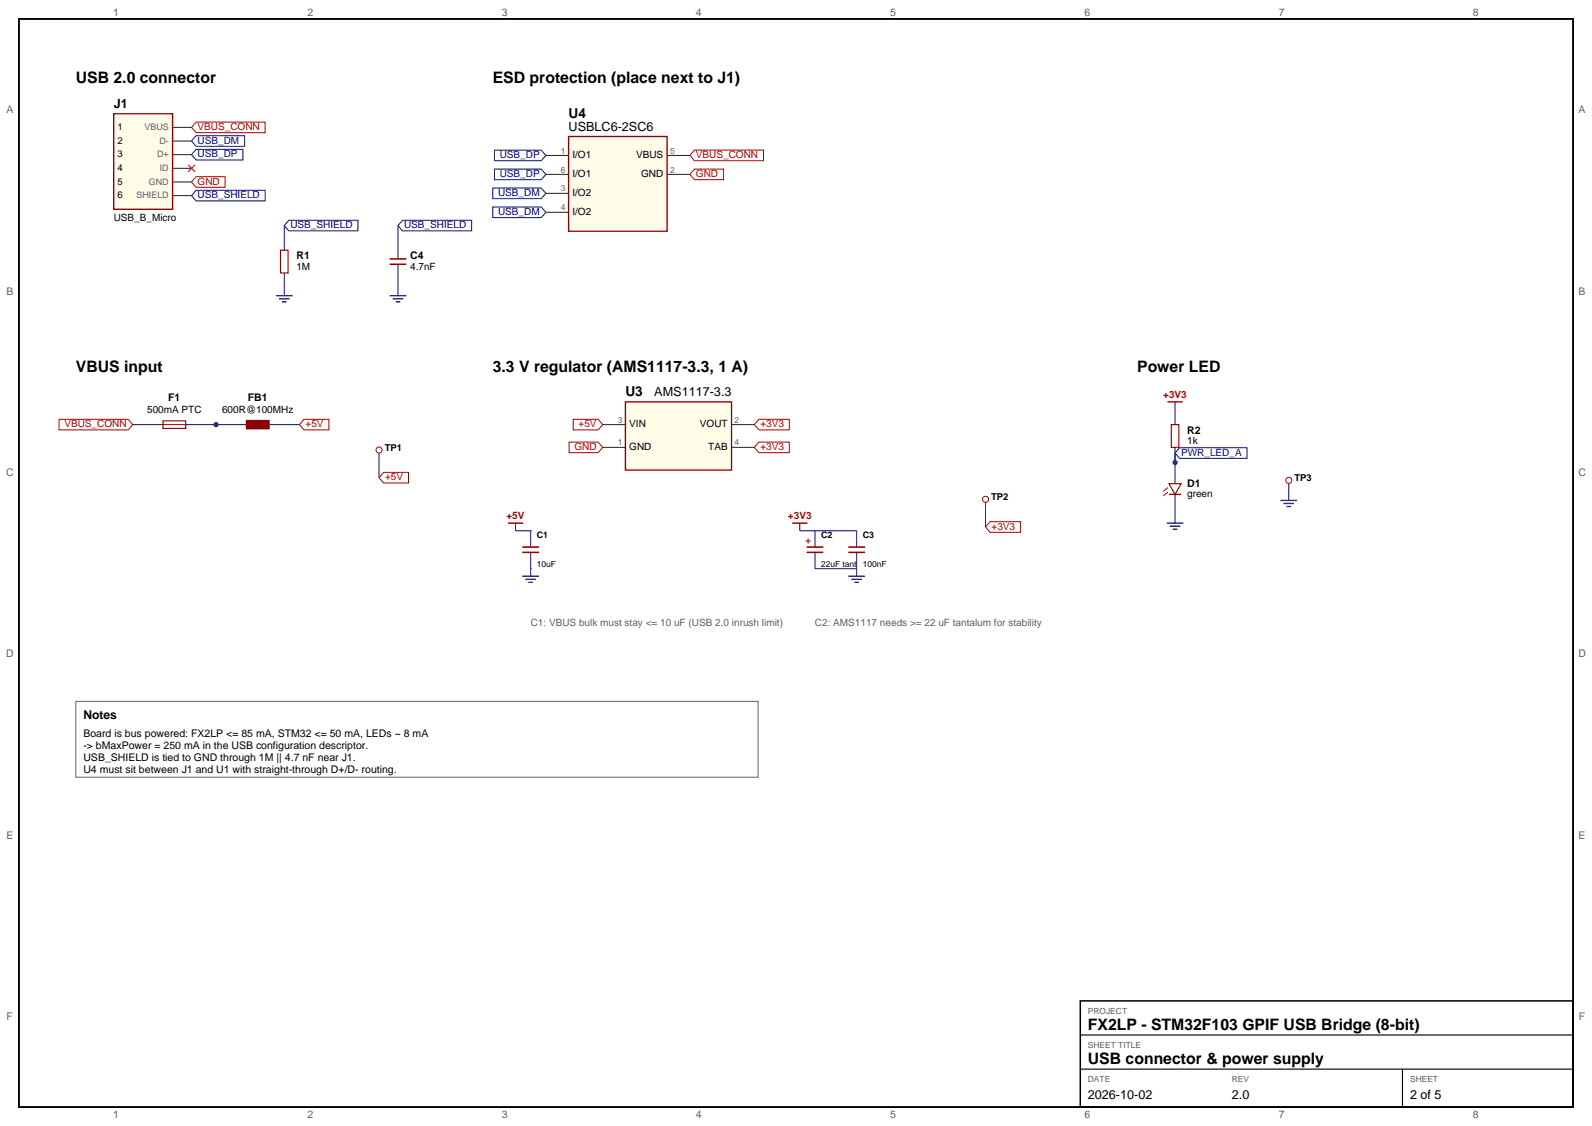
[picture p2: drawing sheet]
<svg xmlns="http://www.w3.org/2000/svg" width="420mm" height="297mm" viewBox="0 0 420 297" stroke-linecap="round" stroke-linejoin="round" font-family="sans-serif">
<path d="M5 5h410v287h-410z" fill="none" stroke="#000" stroke-width=".5"/>
<path d="M285 264h130v28h-130z" fill="none" stroke="#000" stroke-width=".4"/>
<path d="M285 273h130M285 282h130M370 282v10" fill="none" stroke="#000" stroke-width=".3"/>
<path d="M30 30h15.5v25.2h-15.5z" fill-rule="evenodd" fill="#fffde7" stroke="#8b0000" stroke-width=".35"/>
<path d="M45.5 33.6h5M45.5 37.2h5M45.5 40.8h5M45.5 44.4h5M45.5 48h5M45.5 51.6h5" fill="none" stroke="#202020" stroke-width=".26"/>
<path d="M51.7 32.2h18.3v2.8h-18.3l-1.2-1.4zM51.7 46.6h7.7v2.8h-7.7l-1.2-1.4z" fill="none" stroke="#b00000" stroke-width=".26"/>
<path d="M51.7 35.8h12.8v2.8h-12.8l-1.2-1.4zM51.7 39.4h12.4v2.8h-12.4l-1.2-1.4zM51.7 50.2h18.3v2.8h-18.3l-1.2-1.4zM75 59.5v6.5M76.2 58.1h18.2v2.8h-18.2l-1.2-1.4zM105 59.5v8.8M106.2 58.1h18.2v2.8h-18.2l-1.2-1.4zM75 72v6M105 69.7v8.3" fill="none" stroke="#00008b" stroke-width=".26"/>
<path d="M49.6 43.5l1.8 1.8M51.4 43.5l-1.8 1.8" fill="none" stroke="#f00" stroke-width=".3"/>
<path d="M74 66h2v6h-2z" fill="none" stroke="#8b0000" stroke-width=".3"/>
<path d="M72.8 78h4.4M73.6 78.8h2.8M74.4 79.6h1.2M102.8 78h4.4M103.6 78.8h2.8M104.4 79.6h1.2" fill="none" stroke="#00008b" stroke-width=".35"/>
<path d="M102.8 68.3h4.4M102.8 69.7h4.4" fill="none" stroke="#8b0000" stroke-width=".4"/>
<path d="M150 36h26v25h-26z" fill-rule="evenodd" fill="#fffde7" stroke="#8b0000" stroke-width=".35"/>
<path d="M144 41h6M144 46h6M144 51h6M144 56h6M176 41h6M176 46h6" fill="none" stroke="#202020" stroke-width=".26"/>
<path d="M130.4 39.6h12.4l1.2 1.4-1.2 1.4h-12.4zM130 49.6h12.8l1.2 1.4-1.2 1.4h-12.8zM130 54.6h12.8l1.2 1.4-1.2 1.4h-12.8zM130.4 44.6h12.4l1.2 1.4-1.2 1.4h-12.4zM35 112h8M49 112h16M71 112h8M100 119.5v6.5" fill="none" stroke="#00008b" stroke-width=".26"/>
<path d="M183.2 39.6h18.2v2.8h-18.2l-1.2-1.4zM183.2 44.6h7.7v2.8h-7.7l-1.2-1.4zM15.6 110.6h18.2l1.2 1.4-1.2 1.4h-18.2zM80.2 110.6h6.6v2.8h-6.6l-1.2-1.4zM101.2 124.6h6.6v2.8h-6.6l-1.2-1.4z" fill="none" stroke="#b00000" stroke-width=".26"/>
<path d="M43 111h6v2h-6z" fill="none" stroke="#8b0000" stroke-width=".3"/>
<g fill="none" stroke="#8b0000" stroke-width=".26">
<path d="M43 112h6"/>
<circle cx="100" cy="118.7" r=".8"/>
</g>
<path d="M65 110.9h6v2.2h-6z" fill-rule="evenodd" fill="#8b0000" stroke="#8b0000" stroke-width=".3"/>
<circle cx="57" cy="112" r=".55" fill="#00008b" stroke="#00008b" stroke-width=".26"/>
<path d="M165 106h28v18h-28z" fill-rule="evenodd" fill="#fffde7" stroke="#8b0000" stroke-width=".35"/>
<path d="M159 112h6M159 118h6M193 112h6M193 118h6" fill="none" stroke="#202020" stroke-width=".26"/>
<path d="M150.1 116.6h7.7l1.2 1.4-1.2 1.4h-7.7zM151.2 110.6h6.6l1.2 1.4-1.2 1.4h-6.6zM200.2 110.6h8v2.8h-8l-1.2-1.4zM200.2 116.6h8v2.8h-8l-1.2-1.4zM261.2 137.6h8v2.8h-8l-1.2-1.4z" fill="none" stroke="#b00000" stroke-width=".26"/>
<g fill="none" stroke="#00008b" stroke-width=".26">
<path d="M310 106v6M310 118v9.6M311.2 118.1h17.8v2.8h-17.8l-1.2-1.4zM136 138v2h4M140 140h.1M140 140v4.3M211 138v2h15v4.3M215 140v4.3M260 132.5v6.5M310 130.4v7.6M340 127.5v4.5M140 150h.1"/>
<path d="M140 145.7v6.3M215 145.7v4.3h11M226 145.7v6.3"/>
</g>
<path d="M137.8 144.3h4.4M137.8 145.7h4.4M212.8 144.3h4.4M212.8 145.7h4.4M223.8 144.3h4.4M223.8 145.7h4.4" fill="none" stroke="#8b0000" stroke-width=".4"/>
<path d="M308 106h4M134 138h4M209 138h4" fill="none" stroke="#b00000" stroke-width=".4"/>
<path d="M307.8 138h4.4M308.6 138.8h2.8M309.4 139.6h1.2M337.8 132h4.4M338.6 132.8h2.8M339.4 133.6h1.2M137.8 152h4.4M138.6 152.8h2.8M139.4 153.6h1.2M223.8 152h4.4M224.6 152.8h2.8M225.4 153.6h1.2" fill="none" stroke="#00008b" stroke-width=".35"/>
<g fill="none" stroke="#8b0000" stroke-width=".26">
<path d="M308.1 128.6l-1.2 1M308.1 129.8l-1.2 1"/>
<circle cx="260" cy="131.7" r=".8"/>
<circle cx="340" cy="126.7" r=".8"/>
</g>
<path d="M309 112h2v6h-2zM308.4 127.6h3.2l-1.6 2.8z" fill="none" stroke="#8b0000" stroke-width=".3"/>
<path d="M308.4 130.4h3.2" fill="none" stroke="#8b0000" stroke-width=".35"/>
<circle cx="310" cy="122" r=".55" fill="#00008b" stroke="#00008b" stroke-width=".26"/>
<path d="M20 185h180v20h-180z" fill="none" stroke="#606060" stroke-width=".26"/>
<g font-size="4.2">
<text x="20" y="22">USB 2.0 connector</text>
<text x="130" y="22">ESD protection (place next to J1)</text>
<text x="20" y="98">VBUS input</text>
<text x="130" y="98">3.3 V regulator (AMS1117-3.3, 1 A)</text>
<text x="300" y="98">Power LED</text>
<text x="287" y="271.6">FX2LP - STM32F103 GPIF USB Bridge (8-bit)</text>
<text x="287" y="280.6">USB connector &amp; power supply</text>
</g>
<g font-size="3.6">
<text x="150" y="31">U4</text>
<text x="165" y="104.5">U3</text>
</g>
<g font-size="3.3">
<text x="30" y="28.5">J1</text>
<text x="150" y="34.5">USBLC6-2SC6</text>
<text x="172.6" y="104.5">AMS1117-3.3</text>
<text x="287" y="289.8">2026-10-02</text>
<text x="325" y="289.8">2.0</text>
<text x="372" y="289.8">2 of 5</text>
</g>
<text font-size="3.2" x="22" y="189.7">Notes</text>
<g font-size="2.8" fill="#606060">
<text x="29.9" y="4.2">1</text>
<text x="81.1" y="4.2">2</text>
<text x="132.4" y="4.2">3</text>
<text x="183.6" y="4.2">4</text>
<text x="234.9" y="4.2">5</text>
<text x="286.1" y="4.2">6</text>
<text x="337.4" y="4.2">7</text>
<text x="388.6" y="4.2">8</text>
<text x="1.7" y="29.9">A</text>
<text x="416.5" y="29.9">A</text>
<text x="1.7" y="77.7">B</text>
<text x="416.5" y="77.7">B</text>
<text x="1.6" y="125.6">C</text>
<text x="416.4" y="125.6">C</text>
<text x="1.6" y="173.4">D</text>
<text x="416.4" y="173.4">D</text>
<text x="1.7" y="221.3">E</text>
<text x="416.5" y="221.3">E</text>
<text x="1.8" y="269.1">F</text>
<text x="416.6" y="269.1">F</text>
<text x="29.9" y="294.8">1</text>
<text x="81.1" y="294.8">2</text>
<text x="132.4" y="294.8">3</text>
<text x="183.6" y="294.8">4</text>
<text x="234.9" y="294.8">5</text>
<text x="286.1" y="294.8">6</text>
<text x="337.4" y="294.8">7</text>
<text x="388.6" y="294.8">8</text>
</g>
<g font-size="2.8">
<text x="78.2" y="68.4">R1</text>
<text x="108.2" y="68.4">C4</text>
<text x="44.4" y="105.8">F1</text>
<text x="65.4" y="105.8">FB1</text>
<text x="313.2" y="114.4">R2</text>
<text x="313.2" y="128.4">D1</text>
<text x="22" y="194.4">Board is bus powered: FX2LP &lt;= 85 mA, STM32 &lt;= 50 mA, LEDs ~ 8 mA</text>
<text x="22" y="197.6">-&gt; bMaxPower = 250 mA in the USB configuration descriptor.</text>
<text x="22" y="200.8">USB_SHIELD is tied to GND through 1M || 4.7 nF near J1.</text>
<text x="22" y="204">U4 must sit between J1 and U1 with straight-through D+/D- routing.</text>
</g>
<text font-size="2.8" fill="#8b0000" x="212.4" y="143.6">+</text>
<g font-size="2.6" fill="#b00000">
<text x="52.1" y="34.3">VBUS_CONN</text>
<text x="183.6" y="41.7">VBUS_CONN</text>
<text x="183.6" y="46.7">GND</text>
<text x="52.1" y="48.7">GND</text>
<text x="306.9" y="105">+3V3</text>
<text x="17" y="112.7">VBUS_CONN</text>
<text x="80.6" y="112.7">+5V</text>
<text x="152.6" y="112.7">+5V</text>
<text x="200.6" y="112.7">+3V3</text>
<text x="151.5" y="118.7">GND</text>
<text x="200.6" y="118.7">+3V3</text>
<text x="101.6" y="126.7">+5V</text>
<text x="133.6" y="137">+5V</text>
<text x="207.9" y="137">+3V3</text>
<text x="261.6" y="139.7">+3V3</text>
</g>
<g font-size="2.6" fill="#00008b">
<text x="52.1" y="37.9">USB_DM</text>
<text x="52.1" y="41.5">USB_DP</text>
<text x="131.8" y="41.7">USB_DP</text>
<text x="131.8" y="46.7">USB_DP</text>
<text x="52.1" y="52.3">USB_SHIELD</text>
<text x="131.4" y="51.7">USB_DM</text>
<text x="131.4" y="56.7">USB_DM</text>
<text x="76.6" y="60.2">USB_SHIELD</text>
<text x="106.6" y="60.2">USB_SHIELD</text>
<text x="311.6" y="120.2">PWR_LED_A</text>
</g>
<g font-size="2.6">
<text x="151" y="41.8">I/O1</text>
<text x="167.8" y="41.8">VBUS</text>
<text x="151" y="46.7">I/O1</text>
<text x="169.1" y="46.7">GND</text>
<text x="151" y="51.7">I/O2</text>
<text x="30" y="58.2">USB_B_Micro</text>
<text x="151" y="56.8">I/O2</text>
<text x="78.2" y="71.2">1M</text>
<text x="108.2" y="71.2">4.7nF</text>
<text x="38.8" y="109">500mA PTC</text>
<text x="58.6" y="109">600R@100MHz</text>
<text x="166" y="112.7">VIN</text>
<text x="184.7" y="112.7">VOUT</text>
<text x="166" y="118.7">GND</text>
<text x="186.9" y="118.7">TAB</text>
<text x="313.2" y="117.2">1k</text>
<text x="313.2" y="131.2">green</text>
</g>
<g font-size="2.6" fill="#606060">
<text x="140" y="165">C1: VBUS bulk must stay &lt;= 10 uF (USB 2.0 inrush limit)</text>
<text x="215" y="165">C2: AMS1117 needs &gt;= 22 uF tantalum for stability</text>
</g>
<g font-size="2.5">
<text x="31" y="34.3">1</text>
<text x="31" y="37.9">2</text>
<text x="31" y="41.5">3</text>
<text x="31" y="45.1">4</text>
<text x="31" y="48.7">5</text>
<text x="31" y="52.3">6</text>
<text x="101.5" y="119">TP1</text>
<text x="341.5" y="127">TP3</text>
<text x="261.5" y="132">TP2</text>
</g>
<g font-size="2.4" fill="#606060">
<text x="38.1" y="34.3">VBUS</text>
<text x="41.4" y="41.5">D+</text>
<text x="42" y="37.9">D-</text>
<text x="42.2" y="45.1">ID</text>
<text x="36" y="52.3">SHIELD</text>
<text x="39.3" y="48.7">GND</text>
</g>
<g font-size="2.4">
<text x="141.6" y="142">C1</text>
<text x="216.6" y="142">C2</text>
<text x="227.6" y="142">C3</text>
</g>
<g font-size="2.2" fill="#606060">
<text x="148" y="40.5">1</text>
<text x="176.8" y="40.5">5</text>
<text x="148" y="45.5">6</text>
<text x="176.8" y="45.5">2</text>
<text x="148" y="50.5">3</text>
<text x="148" y="55.5">4</text>
<text x="163" y="111.5">3</text>
<text x="193.8" y="111.5">2</text>
<text x="163" y="117.5">1</text>
<text x="193.8" y="117.5">4</text>
<text x="287" y="267.4">PROJECT</text>
<text x="287" y="276.4">SHEET TITLE</text>
<text x="287" y="285.4">DATE</text>
<text x="325" y="285.4">REV</text>
<text x="372" y="285.4">SHEET</text>
</g>
<g font-size="2.2">
<text x="141.6" y="149.6">10uF</text>
<text x="216.6" y="149.6">22uF tant</text>
<text x="227.6" y="149.6">100nF</text>
</g>
</svg>
